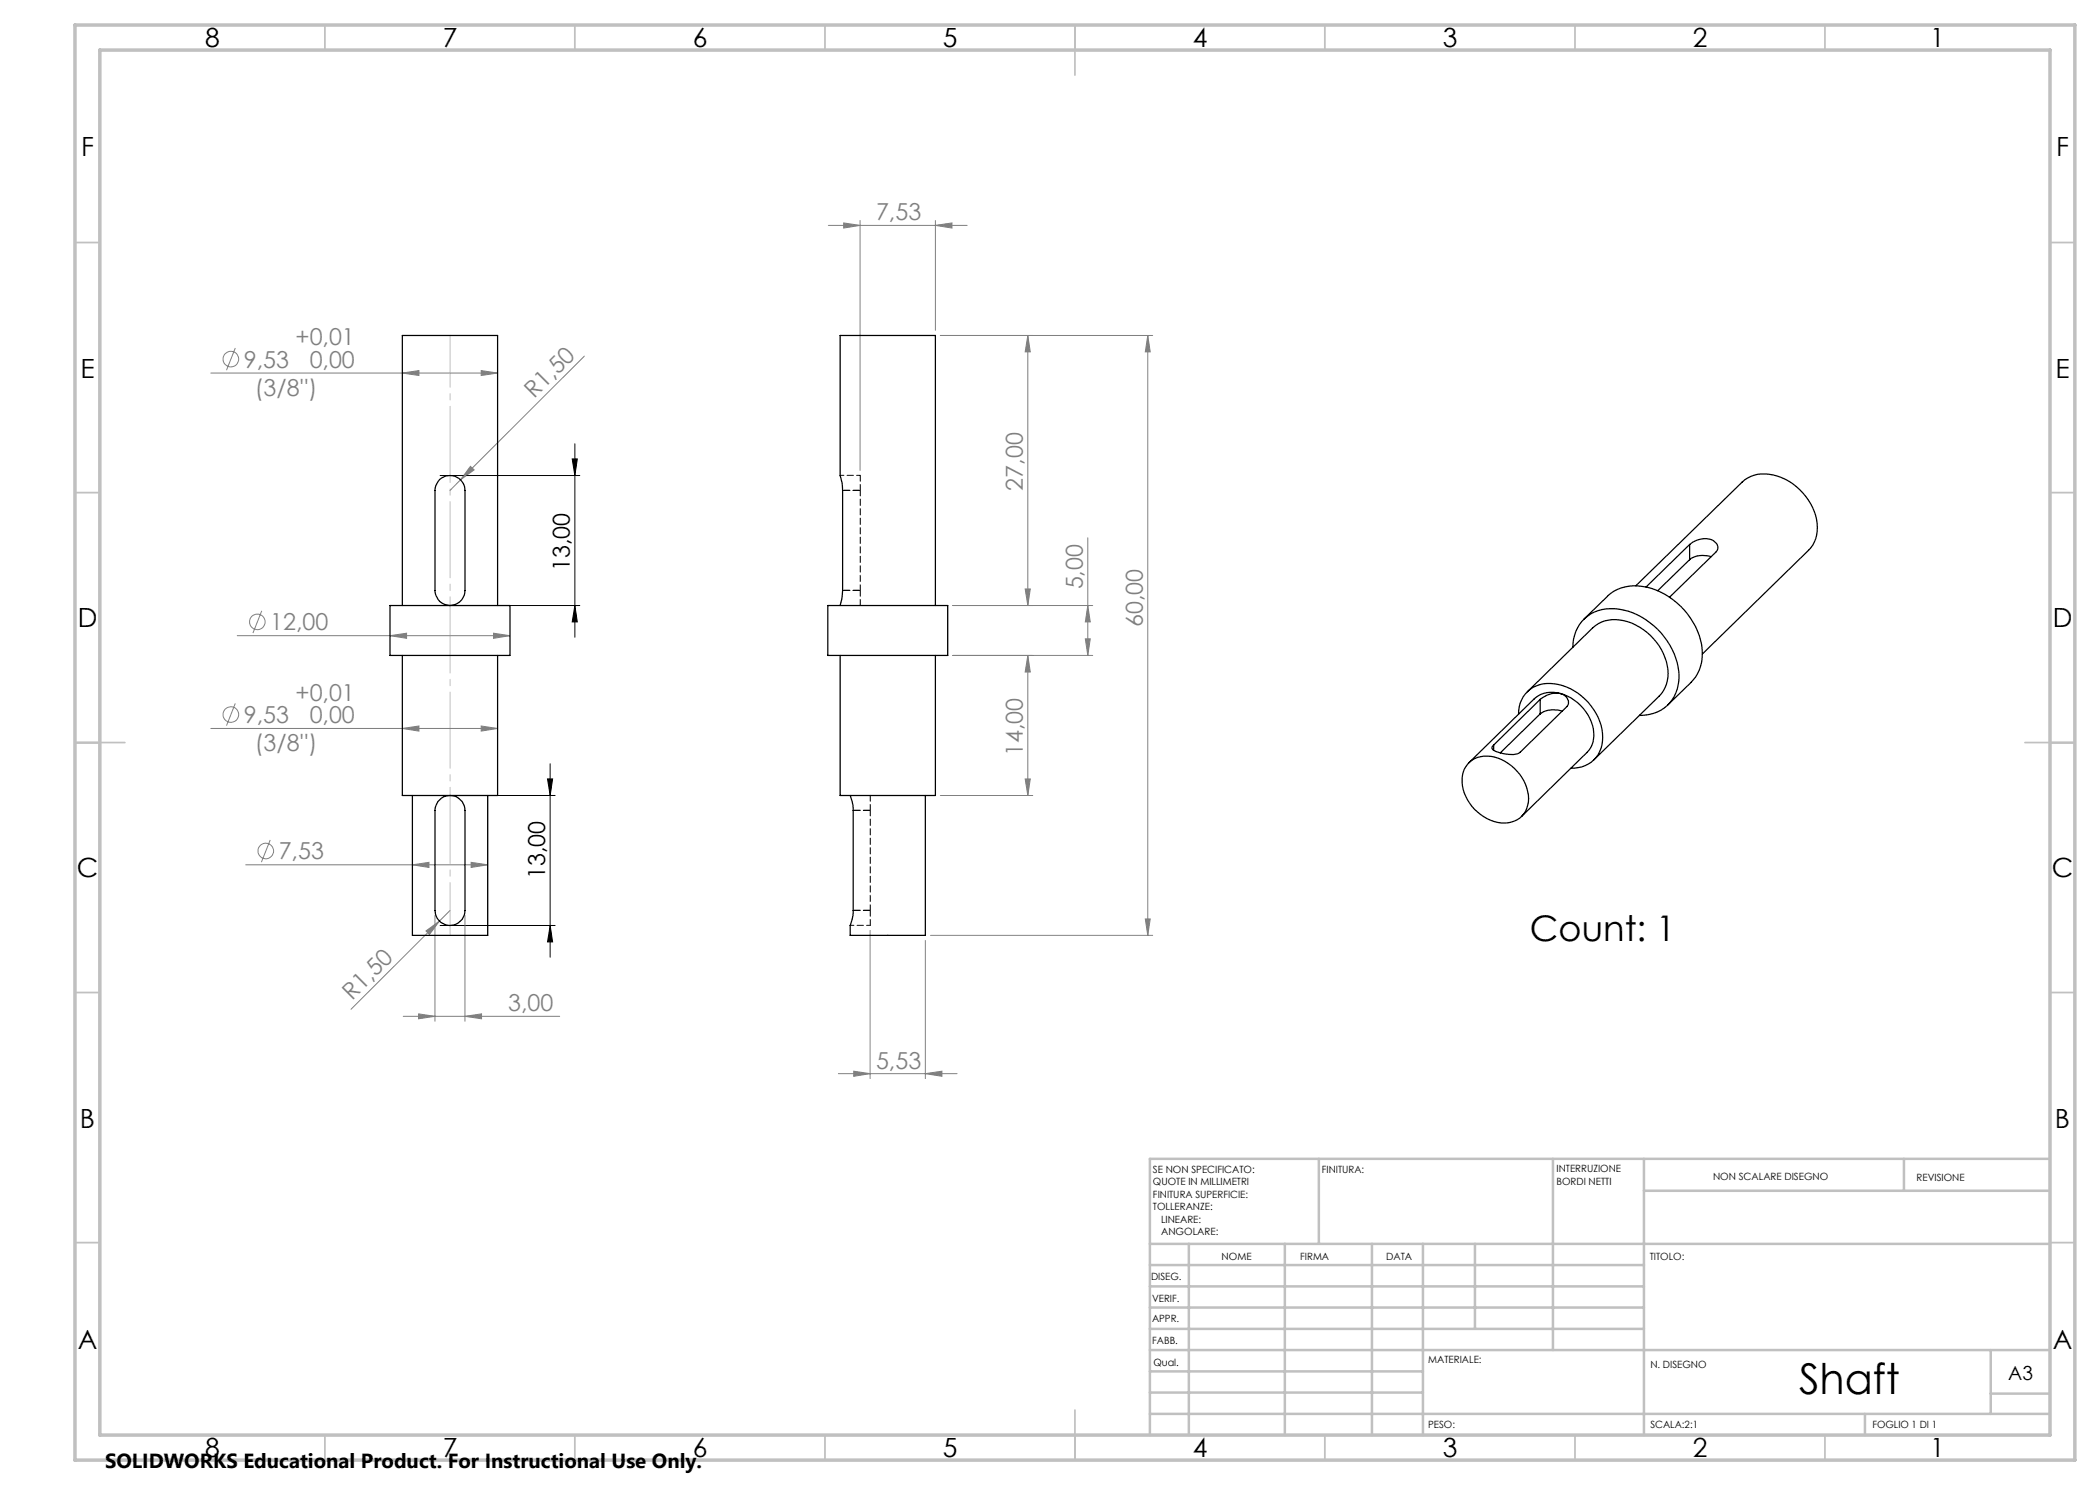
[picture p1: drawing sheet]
<svg xmlns="http://www.w3.org/2000/svg" width="420mm" height="297mm" viewBox="0 0 420 297" stroke-linecap="round" stroke-linejoin="round" font-family="sans-serif">
<g fill="none" stroke="#808080" stroke-width=".2">
<path d="M165.7 45.1h27.7M168.7 44.6l3.3 .5-3.3 .5zM172 44.1v50M187.1 45.1l3.3-.5v1zM187.1 44.1v22M42.2 74.6h57.3M47.1 69.6l-1.8 4.4M80.5 74.6l3.3-.5v1zM96.2 74.1l3.3 .5-3.3 .5zM116.9 71.2l-24.8 24.8M188.1 67.1h42.4M205.6 67.1v54"/>
<path d="M205.6 67.1l.5 3.3h-1.1zM229.6 67.1v120M229.6 67.1l.4 3.3h-.9zM92.1 96l-2.1 2.1M94.1 93.3l.7 .7-2.7 2zM205 117.8h1.1l-.5 3.3zM217.6 107.6v23.5M47.4 127.1h54.6M52.4 122.2l-1.8 4.4M78 127.1l3.3-.5v1.1zM98.7 126.6l3.3 .5-3.3 .6zM190.6 121.1h27.9"/>
<path d="M190.6 131.1h27.9M205.6 131.1v28M205.6 131.1l.5 3.3h-1.1zM217.1 127.8h1l-.5 3.3zM217.6 121.1l.5 3.3h-1zM42.2 145.7h57.3M47.1 140.7l-1.8 4.4M80.5 145.7l3.3-.5v1zM96.2 145.2l3.3 .5-3.3 .5zM188.1 159.1h18.5M205 155.8h1.1l-.5 3.3zM49.1 173h48.4"/>
<path d="M54 168l-1.7 4.4M82.5 173l3.3-.5v1zM94.2 172.5l3.3 .5-3.3 .5zM85.2 186.2l2.7-2-2 2.7zM87 183.1v21.2M87.9 184.2l-17.7 17.7M90 182.1l-2.1 2.1M93 183.1v21.2M174 186.1v29.6M185.1 188.1v27.6M186.1 187.1h44.4M229.1 183.8h.9l-.4 3.3z"/>
<path d="M80.6 203.3h31.3M83.7 202.8l3.3 .5-3.3 .5zM93 203.3l3.3-.5v1zM167.7 214.7h23.7M170.7 214.2l3.3 .5-3.3 .6zM185.1 214.7l3.3-.5v1.1z"/>
<circle cx="46.2" cy="71.8" r="1.55"/>
<circle cx="51.5" cy="124.4" r="1.55"/>
<circle cx="46.2" cy="142.9" r="1.56"/>
<circle cx="53.2" cy="170.2" r="1.55"/>
</g>
<path d="M88 95.1h28M114.4 91.8h1.1l-.5 3.3zM115 88.8v38.7M88 121.1h28M115 121.1l.5 3.3h-1.1zM88 159.1h23M109.5 155.8h1l-.5 3.3zM110 152.7v38.7M88 185.1h23M110 185.1l.5 3.3h-1z" fill="none" stroke="#000" stroke-width=".2"/>
<path d="M90 67.1v119.8" fill="none" stroke="#c0c0c0" stroke-width=".2" stroke-dasharray="15.2 1.3 1.3 1.3" stroke-dashoffset="4.9"/>
<g fill="none" stroke="#c0c0c0" stroke-width=".35">
<path d="M65 5v5M115 5v5M165 5v5M215 5v10M265 5v5M315 5v5M365 5v5M15 48.5h5M410 48.5h5M15 98.5h5M410 98.5h5M15 148.5h10"/>
<path d="M405 148.5h10M15 198.5h5M410 198.5h5M15 248.5h5M410 248.5h5M65 287v5M115 287v5M165 287v5M215 282v10M265 287v5M315 287v5M365 287v5"/>
</g>
<g fill="none" stroke="#c0c0c0" stroke-width=".5">
<path d="M263.8 231.8v17M310.6 231.8v38.2M328.8 231.8v55.2M328.8 238.2h81.2M380.8 231.8v6.4M410 231.8h-180v55.2M230 248.8h180M230 257.3h98.8M230 253h98.8M237.8 248.8v38.2M257 248.8v38.2M274.4 248.8v38.2"/>
<path d="M284.6 248.8v38.2M295 248.8v17M230 265.8h98.8M230 261.5h98.8M230 278.5h54.6M230 274.3h54.6M230 270h180M398.1 270v12.8M398.1 278.7h11.9M230 282.8h180M373 282.8v4.2"/>
</g>
<path d="M15 5h400v287h-400zM20 10h390v277h-390z" fill="none" stroke="#c0c0c0" stroke-width=".7"/>
<path d="M109.5 155.8h1l-.5 3.3zM110 185.1l.5 3.3h-1zM114.4 91.8h1.1l-.5 3.3zM115 121.1l.5 3.3h-1.1z" fill="#000"/>
<g fill="#808080">
<path d="M94.1 93.3l.7 .7-2.7 2z"/>
<path d="M85.2 186.2l2.7-2-2 2.7z"/>
<path d="M96.2 74.1l3.3 .5-3.3 .5zM80.5 74.6l3.3-.5v1zM96.2 145.2l3.3 .5-3.3 .5zM80.5 145.7l3.3-.5v1zM98.7 126.6l3.3 .5-3.3 .6zM78 127.1l3.3-.5v1.1z"/>
<path d="M83.7 202.8l3.3 .5-3.3 .5zM93 203.3l3.3-.5v1zM82.5 173l3.3-.5v1zM94.2 172.5l3.3 .5-3.3 .5zM170.7 214.2l3.3 .5-3.3 .6zM185.1 214.7l3.3-.5v1.1zM168.7 44.6l3.3 .5-3.3 .5zM187.1 45.1l3.3-.5v1z"/>
<path d="M229.1 183.8h.9l-.4 3.3zM229.6 67.1l.4 3.3h-.9zM205 117.8h1.1l-.5 3.3zM205.6 67.1l.5 3.3h-1.1zM217.1 127.8h1l-.5 3.3zM217.6 121.1l.5 3.3h-1zM205 155.8h1.1l-.5 3.3zM205.6 131.1l.5 3.3h-1.1z"/>
</g>
<g fill="none" stroke="#000" stroke-width=".25">
<path d="M87.9 95.9a3 3 0 0 1 3.3-.6 3 3 0 0 1 1.8 2.8v20a3 3 0 0 1-3 3 3 3 0 0 1-3-3v-20a3.2 3.2 0 0 1 .9-2.2zM168 95.1v-28h19.1v54M168.1 95.1l.3 1.3 .1 1.7v20l-.2 1.8-.3 1.2M327.2 117.2l21.2-20.8a6.7 6.7 0 0 1 7.1-1.2 11.7 11.7 0 0 1 8 10.3 6.1 6.1 0 0 1-1.8 4.6l-21.2 20.7M337.9 108.9a4.4 4.4 0 0 1 4.9-.7 1.39 1.39 0 0 1 .5 2.1l-9.4 9.1M337.9 108.9l-8.7 8.5M337.9 111.9l-6.4 6.2M337.9 108.9v3M342.2 111.3a4.7 4.7 0 0 0-4.3 .6M78 121.1h24v10h-24zM80.5 131.1v28h19v-28M80.5 121.1v-54h19v54"/>
<path d="M165.6 121.1h23.9v10h-23.9zM168 131.1v28h19.1v-28M305.5 138.4l13-12.8a7.2 7.2 0 0 1 7.9-1 11.4 11.4 0 0 1 7.2 10.9 6.3 6.3 0 0 1-1.8 3.7l-13 12.8M308 139.9l-9.3 9.1M308 139.9v2.9M312.1 138.7a1.78 1.78 0 0 1 1.4 2.4l-9.5 9.4a4.1 4.1 0 0 1-3.3 .2l-1.1-.3a1.23 1.23 0 0 1-1.2-.9l.3-.5M312.1 138.7a5.4 5.4 0 0 0-5.3 1.1l-13 12.7M312.1 138.7a9.2 9.2 0 0 1 6.7 8.4 4.7 4.7 0 0 1-1.4 3.4l-13.1 12.8M312.1 138.7a4.7 4.7 0 0 0-4.1 1.2M314.6 129.5a7.6 7.6 0 0 1 9.2-7.7 14.6 14.6 0 0 1 12 13.5 7.4 7.4 0 0 1-7.9 7.8M316.8 123.8l4.7-4.5a8.6 8.6 0 0 1 8.8-1.6 14.7 14.7 0 0 1 10.2 13 7.9 7.9 0 0 1-2.3 5.8l-4.6 4.5M82.5 159.1v28h15v-28"/>
<path d="M170 159.1l.6 2.5v21l-.6 2.5v2h15.1v-28M293.9 152.4a6.3 6.3 0 0 1 7.7 .3 8.4 8.4 0 0 1 3.9 8.3 4.8 4.8 0 0 1-5.9 3.5 8.9 8.9 0 0 1-7.1-9.4 4.4 4.4 0 0 1 1.4-2.7zM298.7 149v1.1M303.7 142.9a6 6 0 0 1 7.2-6.1 11.5 11.5 0 0 1 9.6 10.7 5.9 5.9 0 0 1-6.3 6.1M308 142.8l-7.9 7.8M312.5 142.2a4.9 4.9 0 0 0-4.5 .6M87.6 160.3a2.98 2.98 0 0 1 3.4-1.1 2.98 2.98 0 0 1 2 2.9v20a3 3 0 0 1-3 3 3 3 0 0 1-3-3v-20l.2-1z"/>
</g>
<path d="M172 118.1v-20M174 182.1v-20" fill="none" stroke="#000" stroke-width=".2" stroke-dasharray="1.3 .6" stroke-dashoffset=".2"/>
<path d="M170.7 162.1h3.3M174 162.1h-3.3M170.7 182.1h3.3M174 182.1h-3.3" fill="none" stroke="#000" stroke-width=".2" stroke-dasharray="1.3 .6" stroke-dashoffset="-.1"/>
<path d="M172 98.1v-3M172 121.1v-3M174 162.1v-3M174 185.1v-3" fill="none" stroke="#000" stroke-width=".2" stroke-dasharray="1.3 .6" stroke-dashoffset=".1"/>
<path d="M168.5 98.1h3.5M172 98.1h-3.5M168.5 118.1h3.5M172 118.1h-3.5" fill="none" stroke="#000" stroke-width=".2" stroke-dasharray="1.3 .6" stroke-dashoffset="-.2"/>
<path d="M172 95.1h-4M170 185.1h4" fill="none" stroke="#000" stroke-width=".2" stroke-dasharray="1.3 .6" stroke-dashoffset=".5"/>
<text font-size="8.5" x="359.8" y="278.7">Shaft</text>
<text font-size="7.1" x="306" y="188.1">Count: 1</text>
<g font-size="5.3">
<text x="41" y="9.5">8</text>
<text x="88.5" y="9.5">7</text>
<text x="138.5" y="9.5">6</text>
<text x="188.5" y="9.5">5</text>
<text x="238.5" y="9.5">4</text>
<text x="288.5" y="9.5">3</text>
<text x="338.5" y="9.5">2</text>
<text x="386" y="9.5">1</text>
<text x="16.2" y="31.2">F</text>
<text x="411.2" y="31.2">F</text>
<text x="16.1" y="75.5">E</text>
<text x="411.1" y="75.5">E</text>
<text x="15.5" y="125.5">D</text>
<text x="410.5" y="125.5">D</text>
<text x="15.4" y="175.5">C</text>
<text x="410.4" y="175.5">C</text>
<text x="16" y="225.5">B</text>
<text x="411" y="225.5">B</text>
<text x="15.5" y="269.7">A</text>
<text x="410.5" y="269.7">A</text>
<text x="41" y="291.5">8</text>
<text x="88.5" y="291.5">7</text>
<text x="138.5" y="291.5">6</text>
<text x="188.5" y="291.5">5</text>
<text x="238.5" y="291.5">4</text>
<text x="288.5" y="291.5">3</text>
<text x="338.5" y="291.5">2</text>
<text x="386" y="291.5">1</text>
</g>
<g font-size="4.7" fill="#808080">
<text x="175.2" y="44.1">7,53</text>
<text x="59.1" y="69">+0,01</text>
<text x="48.8" y="73.5">9,53</text>
<text x="61.9" y="73.6">0,00</text>
<text x="51" y="79.1">(3/8'')</text>
<text x="106.9" y="79.8" transform="rotate(-45 106.9 79.8)">R1,50</text>
<text x="204.6" y="98.1" transform="rotate(-90 204.6 98.1)">27,00</text>
<text x="216.6" y="117.9" transform="rotate(-90 216.6 117.9)">5,00</text>
<text x="228.6" y="125.4" transform="rotate(-90 228.6 125.4)">60,00</text>
<text x="54" y="126.1">12,00</text>
<text x="59.1" y="140.1">+0,01</text>
<text x="48.8" y="144.6">9,53</text>
<text x="61.9" y="144.7">0,00</text>
<text x="51" y="150.2">(3/8'')</text>
<text x="204.6" y="151.2" transform="rotate(-90 204.6 151.2)">14,00</text>
<text x="55.7" y="171.9">7,53</text>
<text x="70.5" y="200.2" transform="rotate(-45 70.5 200.2)">R1,50</text>
<text x="101.6" y="202.2">3,00</text>
<text x="175.2" y="213.7">5,53</text>
</g>
<g font-size="4.7">
<text x="114" y="114.2" transform="rotate(-90 114 114.2)">13,00</text>
<text x="109" y="175.9" transform="rotate(-90 109 175.9)">13,00</text>
</g>
<text font-size="4.1" x="21" y="293.7">SOLIDWORKS Educational Product. For Instructional Use Only.</text>
<text font-size="3.9" x="401.6" y="276">A3</text>
<g font-size="2">
<text x="230.6" y="234.6">SE NON SPECIFICATO:</text>
<text x="230.6" y="237.1">QUOTE IN MILLIMETRI</text>
<text x="230.6" y="239.6">FINITURA SUPERFICIE:</text>
<text x="264.4" y="234.6">FINITURA:</text>
<text x="311.3" y="234.5">INTERRUZIONE</text>
<text x="311.3" y="237">BORDI NETTI</text>
<text x="342.6" y="236">NON SCALARE DISEGNO</text>
<text x="383.3" y="236.2">REVISIONE</text>
<text x="230.6" y="242.1">TOLLERANZE:</text>
<text x="232.2" y="244.6">LINEARE:</text>
<text x="232.2" y="247.1">ANGOLARE:</text>
<text x="244.3" y="252">NOME</text>
<text x="260" y="251.9">FIRMA</text>
<text x="277.2" y="251.9">DATA</text>
<text x="330" y="251.9">TITOLO:</text>
<text x="230.2" y="256.1">DISEG.</text>
<text x="230.4" y="260.3">VERIF.</text>
<text x="230.4" y="264.4">APPR.</text>
<text x="230.5" y="268.8">FABB.</text>
<text x="230.7" y="273.1">Qual.</text>
<text x="285.7" y="272.5">MATERIALE:</text>
<text x="330.1" y="273.6">N. DISEGNO</text>
<text x="285.6" y="285.5">PESO:</text>
<text x="330.1" y="285.6">SCALA:2:1</text>
<text x="374.5" y="285.6">FOGLIO 1 DI 1</text>
</g>
</svg>
